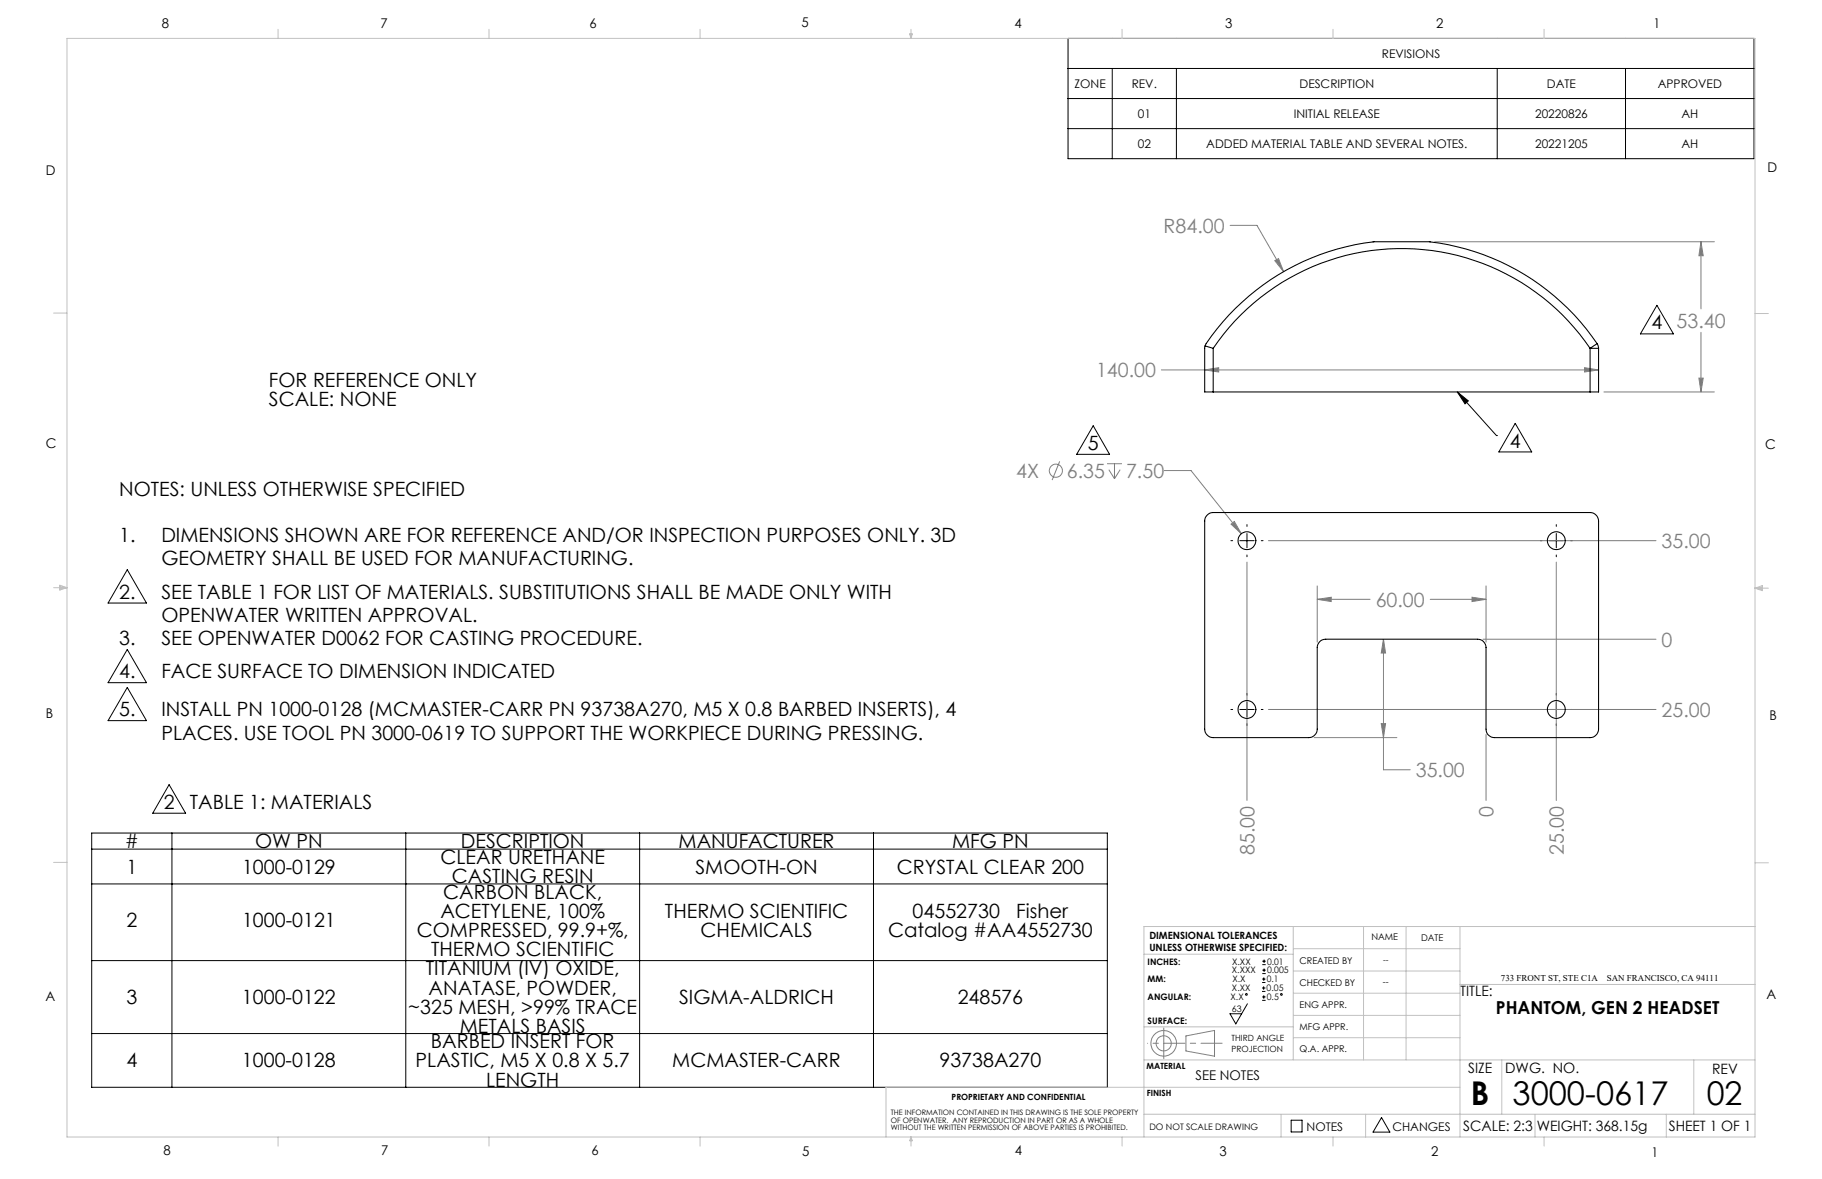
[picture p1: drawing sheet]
<svg xmlns="http://www.w3.org/2000/svg" width="432mm" height="279mm" viewBox="0 0 432 279" stroke-linecap="round" stroke-linejoin="round" font-family="sans-serif">
<g fill="none" stroke="#808080" stroke-width=".24">
<path d="M291.5 53.4h6.4l6.3 11M340 57.3h66.3M403.1 57.3l.5 3.3h-1zM403.1 57.3v15.9M302.1 61.8l.9-.5 1.2 3.1zM403.1 78.7v14.2M275.2 87.7h103.6M285.5 87.7l3.3-.6v1.1zM375.5 87.1l3.3 .6-3.3 .5zM380.1 92.9h26.2M402.6 89.6h1l-.5 3.3zM251.1 109.3l-1.8 4.5"/>
<path d="M262.4 109.9h3.5M262.8 111.3l1.3 2.2M264.1 109.9v3.6M265.5 111.3l-1.4 2.2M275.9 111.5h6.4l11.9 15M291.7 124.2l.8-.6 1.7 2.9zM295.5 133.2v56.5M300.6 128.1h91.9M312.2 138.9v13.3M352.2 138.9v13.3M368.8 133.2v56.5M312.2 142l3.3-.5v1.1z"/>
<path d="M312.2 142h12.5M327.9 151.5l.5 3.3h-1.1zM327.9 151.5v30.9h6.3M338.9 142h13.3M348.9 141.5l3.3 .5-3.3 .6zM351.4 151.5h41.1M300.6 168.1h91.9M311.4 174.8h19.6M327.3 171.5h1.1l-.5 3.3zM352.2 174.1v15.6M281.1 245.5l6.7-1.3v6.1l-6.7-1.2z"/>
<circle cx="250.2" cy="111.5" r="1.55"/>
<circle cx="275.8" cy="247.3" r="1.8"/>
<circle cx="275.8" cy="247.3" r="3"/>
</g>
<g fill="none" stroke="#000" stroke-width=".24">
<path d="M253.1 9.1h162.6v28.5h-162.6zM253.1 16.2h162.6M263.6 16.2v21.4M278.8 16.2v21.4M354.8 16.2v21.4M385.2 16.2v21.4M253.1 23.4h162.6M253.1 30.5h162.6M392.7 72.4l3.9 6.7h-7.8zM345.4 92.9l2.6 2.1-.8 .7zM345.4 92.9l9.2 10.3M259.1 100.9l3.9 6.8h-7.8z"/>
<path d="M354.6 103.2h.1M359.1 100.3l3.9 6.8h-7.8zM30.2 135l4.5 7.9h-9.1zM291.7 128.1h.4M293.8 128.1h3.4M295.5 124.3v.4M295.5 126.4v3.4M295.5 131.5v.4M298.9 128.1h.4M365 128.1h.4M367.1 128.1h3.4M368.8 124.3v.4"/>
<path d="M368.8 126.4v3.4M368.8 131.5v.4M372.2 128.1h.4M30.2 153.9l4.5 7.9h-9.1zM30.2 162.9l4.5 7.9h-9.1zM291.7 168.1h.4M293.8 168.1h3.4M295.5 164.3v.4M295.5 166.4v3.4M295.5 171.5v.4M298.9 168.1h.4M365 168.1h.4"/>
<path d="M367.1 168.1h3.4M368.8 164.3v.4M368.8 166.4v3.4M368.8 171.5v.4M372.2 168.1h.4M21.7 197.4h240.7v60.3h-240.7zM40.1 185.9l3.9 6.8h-7.8zM40.7 197.4v60.3M96.2 197.4v60.3M151.6 197.4v60.3M207 197.4v60.3M21.7 201.2h240.7"/>
<path d="M21.7 209.5h240.7M21.7 227.6h240.7M295.6 237.9l-2.7 4.7-1.4-2.4h2.8M299.1 234.9h.8M299.1 234.1h.8M299.1 232.8h.8M299.1 232h.8M299.1 237.1h.8M299.1 236.3h.8M299.2 228.6h.8M299.2 227.8h.8M299.2 230.7h.8"/>
<path d="M299.2 229.9h.8M299.5 233.8v.8M299.5 231.6v.8M299.5 235.9v.8M299.6 227.4v.8M299.6 229.5v.8M21.7 244.9h240.7M306 265.5h2.6v2.8h-2.6zM327.4 264.8l2 3.5h-4z"/>
<circle cx="295.4" cy="235.7" r=".2"/>
<circle cx="303.7" cy="235.7" r=".2"/>
</g>
<path d="M275.8 247.2h13.8" fill="none" stroke="#808080" stroke-width=".24" stroke-dasharray="15.2 1.3 1.3 1.3" stroke-dashoffset="10.2"/>
<path d="M275.8 247.2v-3.6M275.8 247.2v3.7" fill="none" stroke="#808080" stroke-width=".24" stroke-dasharray="15.2 1.3 1.3 1.3"/>
<path d="M275.8 247.2h-3.8" fill="none" stroke="#808080" stroke-width=".24" stroke-dasharray="15.2 1.3 1.3 1.3" stroke-dashoffset="15.2"/>
<g fill="none" stroke="#c0c0c0" stroke-width=".24">
<path d="M15.9 9.1h400v260.4h-400zM65.9 6.9v2.2M115.9 6.9v2.2M165.9 6.9v2.2M215.6 8h.6l-.3 1.1zM215.7 8l.2 1.1M215.9 6.9v2.2M216 8l-.1 1.1M265.9 6.9v2.2M315.9 6.9v2.2M365.9 6.9v2.2M12.7 74.2h3.2"/>
<path d="M415.9 74.3h3.2M12.7 139.3h3.2M14.2 139.1l1.7 .2M14.2 138.7l1.7 .6-1.7 .5zM15.9 139.3l-1.7 .3M415.9 139.4h3.2M415.9 139.4l1.8-.6v1.2zM415.9 139.4l1.8 .3M417.7 139.2l-1.8 .2M12.7 204.4h3.2M306.5 219.6v31.6M323.1 219.6v31.6"/>
<path d="M333.2 219.6v31.6M346 219.6v49.9M415.9 204.5h3.2M415.9 219.6h-144.8v49.9M271.1 226.1h35.4M306.5 235.4h39.5M306.5 230.1h39.5M306.5 224.8h39.5M346 233.3h69.9M271.1 251.2h144.8M271.1 243.3h35.4M306.5 245.9h39.5"/>
<path d="M306.5 240.6h39.5M346 257.7h-136v11.8M355.9 251.2v12.9M401.4 251.2v12.9M65.9 269.5v2.1M115.9 269.5v2.1M165.9 269.5v2.1M215.9 269.5v2.1M215.9 269.5l.3 .8h-.6zM265.9 269.5v2.1M271.1 264.1h144.8M303.6 264.1v5.4"/>
<path d="M315.9 269.5v2.1M323.6 264.1v5.4M363.8 264.1v5.4M365.9 269.5v2.1M394.9 264.1v5.4"/>
</g>
<path d="M345.4 92.9l2.6 2.1-.8 .7z" fill="#000"/>
<path d="M291.7 124.2l2.5 2.3-1.7-2.9zM327.3 171.5h1.1l-.5 3.3zM327.9 151.5l.5 3.3h-1.1zM312.2 142l3.3-.5v1.1zM348.9 141.5l3.3 .5-3.3 .6zM285.5 87.7l3.3-.6v1.1zM375.5 87.1l3.3 .6-3.3 .5zM403.1 57.3l.5 3.3h-1zM402.6 89.6h1l-.5 3.3zM302.1 61.8l2.1 2.6-1.2-3.1z" fill="#808080"/>
<g fill="none" stroke="#000" stroke-width=".25">
<path d="M285.6 82l1.9 .6M285.6 82l-.1 10.9h2M287.5 82.6a54 54 0 0 1 89.3 0M287.5 92.9h89.3M287.5 82.6v10.3M376.8 82.6h2M376.8 82.6v10.3M378.5 81.4a55.2 55.2 0 0 0-41-24.1h-10.4a23 23 0 0 0-8.1 1.2 55.1 55.1 0 0 0-33.4 23.5M378.5 81.4l-1.7 1.2M378.5 81.4l.3 1.2M378.8 82.6v10.3h-2M286.1 122.1l.6-.5 .8-.1h89.3a2.05 2.05 0 0 1 2 2v49.3a2.05 2.05 0 0 1-2 2h-22.6a1.99 1.99 0 0 1-2-2v-19.3a1.99 1.99 0 0 0-2-2h-36a1.99 1.99 0 0 0-2 2v19.3a2.05 2.05 0 0 1-2 2h-22.7a2.05 2.05 0 0 1-2-2v-49.3l.1-.8z"/>
<circle cx="295.5" cy="128.1" r="2.12"/>
<circle cx="368.8" cy="128.1" r="2.11"/>
<circle cx="295.5" cy="168.2" r="2.12"/>
<circle cx="368.8" cy="168.1" r="2.11"/>
</g>
<g font-size="7.8">
<text x="348.5" y="261.9">B</text>
<text x="358.5" y="261.9">3000-0617</text>
<text x="404.5" y="261.8">02</text>
</g>
<g font-size="4.7" fill="#808080">
<text x="275.8" y="55.2">R84.00</text>
<text x="397.3" y="77.7">53.40</text>
<text x="259.8" y="89.4">140.00</text>
<text x="240.8" y="113.2">4X</text>
<text x="252.8" y="113.2">6.35</text>
<text x="266.9" y="113.2">7.50</text>
<text x="393.8" y="129.9">35.00</text>
<text x="326" y="143.8">60.00</text>
<text x="393.8" y="153.2">0</text>
<text x="393.8" y="169.9">25.00</text>
<text x="335.5" y="184.2">35.00</text>
<text x="354" y="193.6" transform="rotate(-90 354 193.6)">0</text>
<text x="297.3" y="202.6" transform="rotate(-90 297.3 202.6)">85.00</text>
<text x="370.6" y="202.6" transform="rotate(-90 370.6 202.6)">25.00</text>
</g>
<g font-size="4.7">
<text x="391.4" y="78.1">4</text>
<text x="63.7" y="91.7">FOR REFERENCE ONLY</text>
<text x="63.7" y="96.2">SCALE: NONE</text>
<text x="257.8" y="106.6">5</text>
<text x="357.8" y="106.1">4</text>
<text x="28.2" y="117.5">NOTES: UNLESS OTHERWISE SPECIFIED</text>
<text x="28.2" y="128.5">1.</text>
<text x="38.2" y="128.5">DIMENSIONS SHOWN ARE FOR REFERENCE AND/OR INSPECTION PURPOSES ONLY. 3D</text>
<text x="38.2" y="134">GEOMETRY SHALL BE USED FOR MANUFACTURING.</text>
<text x="28.2" y="141.9">2.</text>
<text x="38.2" y="141.9">SEE TABLE 1 FOR LIST OF MATERIALS. SUBSTITUTIONS SHALL BE MADE ONLY WITH</text>
<text x="38.2" y="147.4">OPENWATER WRITTEN APPROVAL.</text>
<text x="28.2" y="152.9">3.</text>
<text x="38.2" y="152.9">SEE OPENWATER D0062 FOR CASTING PROCEDURE.</text>
<text x="28.2" y="160.8">4.</text>
<text x="38.2" y="160.8">FACE SURFACE TO DIMENSION INDICATED</text>
<text x="28.2" y="169.8">5.</text>
<text x="38.2" y="169.8">INSTALL PN 1000-0128 (MCMASTER-CARR PN 93738A270, M5 X 0.8 BARBED INSERTS), 4</text>
<text x="38.2" y="175.3">PLACES. USE TOOL PN 3000-0619 TO SUPPORT THE WORKPIECE DURING PRESSING.</text>
<text x="38.8" y="191.7">2</text>
<text x="45" y="191.7">TABLE 1: MATERIALS</text>
<text x="29.6" y="201">#</text>
<text x="60.5" y="201">OW PN</text>
<text x="109.2" y="201">DESCRIPTION</text>
<text x="160.8" y="201">MANUFACTURER</text>
<text x="225.7" y="201">MFG PN</text>
<text x="30" y="207">1</text>
<text x="57.4" y="207">1000-0129</text>
<text x="104.4" y="204.8">CLEAR URETHANE</text>
<text x="107.1" y="209.3">CASTING RESIN</text>
<text x="164.8" y="207">SMOOTH-ON</text>
<text x="212.5" y="207">CRYSTAL CLEAR 200</text>
<text x="105.1" y="213">CARBON BLACK,</text>
<text x="30" y="219.8">2</text>
<text x="57.4" y="219.8">1000-0121</text>
<text x="104.4" y="217.5">ACETYLENE, 100%</text>
<text x="157.6" y="217.5">THERMO SCIENTIFIC</text>
<text x="216.3" y="217.5">04552730</text>
<text x="240.9" y="217.5">Fisher</text>
<text x="98.8" y="222">COMPRESSED, 99.9+%,</text>
<text x="102.2" y="226.6">THERMO SCIENTIFIC</text>
<text x="166" y="222">CHEMICALS</text>
<text x="210.5" y="222">Catalog #AA4552730</text>
<text x="100.9" y="231.2">TITANIUM (IV) OXIDE,</text>
<text x="30" y="237.9">3</text>
<text x="57.3" y="237.9">1000-0122</text>
<text x="101.6" y="235.7">ANATASE, POWDER,</text>
<text x="161" y="237.9">SIGMA-ALDRICH</text>
<text x="227" y="237.9">248576</text>
<text x="96.8" y="240.2">~325 MESH, &gt;99% TRACE</text>
<text x="109" y="244.7">METALS BASIS</text>
<text x="102.1" y="248.4">BARBED INSERT FOR</text>
<text x="30" y="253">4</text>
<text x="57.3" y="253">1000-0128</text>
<text x="98.5" y="253">PLASTIC, M5 X 0.8 X 5.7</text>
<text x="115.2" y="257.5">LENGTH</text>
<text x="159.3" y="253">MCMASTER-CARR</text>
<text x="222.6" y="253">93738A270</text>
</g>
<text font-size="4.2" x="354.5" y="240.3">PHANTOM, GEN 2 HEADSET</text>
<g font-size="3.4">
<text x="346.1" y="235.9">TITLE:</text>
<text x="347.9" y="254.3">SIZE</text>
<text x="356.7" y="254.4">DWG. NO.</text>
<text x="405.7" y="254.5">REV</text>
<text x="346.8" y="267.9">SCALE: 2:3</text>
<text x="364.2" y="267.9">WEIGHT: 368.15g</text>
<text x="395.5" y="267.9">SHEET 1 OF 1</text>
</g>
<g font-size="3.2">
<text x="38.3" y="6.7">8</text>
<text x="90.2" y="6.7">7</text>
<text x="139.7" y="6.5">6</text>
<text x="190" y="6.5">5</text>
<text x="240.4" y="6.5">4</text>
<text x="290.4" y="6.7">3</text>
<text x="340.4" y="6.5">2</text>
<text x="391.9" y="6.7">1</text>
<text x="10.9" y="41.6">D</text>
<text x="418.9" y="40.7">D</text>
<text x="10.9" y="106.3">C</text>
<text x="418.4" y="106.4">C</text>
<text x="10.8" y="170.2">B</text>
<text x="419.4" y="170.6">B</text>
<text x="10.8" y="237.2">A</text>
<text x="418.6" y="236.8">A</text>
<text x="283.3" y="255.9">SEE NOTES</text>
<text x="38.8" y="273.8">8</text>
<text x="90.4" y="273.8">7</text>
<text x="140.2" y="273.8">6</text>
<text x="190.1" y="273.9">5</text>
<text x="240.5" y="273.8">4</text>
<text x="289" y="273.9">3</text>
<text x="339.1" y="273.8">2</text>
<text x="391.4" y="274.1">1</text>
</g>
<g font-size="2.8">
<text x="327.5" y="13.7">REVISIONS</text>
<text x="254.7" y="20.9">ZONE</text>
<text x="268.2" y="20.9">REV.</text>
<text x="308" y="20.9">DESCRIPTION</text>
<text x="366.6" y="20.9">DATE</text>
<text x="392.9" y="20.9">APPROVED</text>
<text x="269.6" y="28">01</text>
<text x="306.6" y="28">INITIAL RELEASE</text>
<text x="363.8" y="28">20220826</text>
<text x="398.5" y="28">AH</text>
<text x="269.6" y="35.1">02</text>
<text x="285.9" y="35.1">ADDED MATERIAL TABLE AND SEVERAL NOTES.</text>
<text x="363.8" y="35.1">20221205</text>
<text x="398.5" y="35.1">AH</text>
<text x="309.6" y="268">NOTES</text>
<text x="330" y="268">CHANGES</text>
</g>
<g font-size="2.4">
<text x="272.4" y="222.5">DIMENSIONAL TOLERANCES</text>
<text x="272.4" y="225.3">UNLESS OTHERWISE SPECIFIED:</text>
</g>
<g font-size="2.2">
<text x="325" y="222.9">NAME</text>
<text x="336.8" y="222.9">DATE</text>
<text x="308" y="233.6">CHECKED BY</text>
<text x="308" y="228.4">CREATED BY</text>
<text x="308" y="238.8">ENG APPR.</text>
<text x="308" y="244">MFG APPR.</text>
<text x="308" y="249.3">Q.A. APPR.</text>
</g>
<g font-size="2.1">
<text x="272" y="228.6">INCHES:</text>
<text x="272" y="232.8">MM:</text>
<text x="292" y="230.7">X.XXX</text>
<text x="292" y="228.6">X.XX</text>
<text x="292.1" y="232.8">X.X</text>
<text x="300.2" y="232.8">0.1</text>
<text x="300.3" y="228.6">0.01</text>
<text x="300.3" y="230.7">0.005</text>
<text x="327.8" y="233.4">--</text>
<text x="355.7" y="232.4">733 FRONT ST, STE C1A</text>
<text x="380.8" y="232.4">SAN FRANCISCO, CA 94111</text>
<text x="272" y="237">ANGULAR:</text>
<text x="291.6" y="237">X.X</text>
<text x="291.9" y="239.8">63</text>
<text x="292" y="234.9">X.XX</text>
<text x="300.2" y="234.9">0.05</text>
<text x="300.2" y="237">0.5</text>
<text x="272" y="242.6">SURFACE:</text>
<text x="272.4" y="267.8">DO NOT SCALE DRAWING</text>
</g>
<g font-size="2">
<text x="327.8" y="228.3">--</text>
<text x="291.9" y="246.8">THIRD ANGLE</text>
<text x="291.9" y="249.3">PROJECTION</text>
<text x="271.7" y="253.4">MATERIAL</text>
<text x="225.5" y="260.6">PROPRIETARY AND CONFIDENTIAL</text>
<text x="271.8" y="259.7">FINISH</text>
</g>
<g font-size="1.8">
<text x="211.1" y="264.3">THE INFORMATION CONTAINED IN THIS DRAWING IS THE SOLE PROPERTY</text>
<text x="211.1" y="266.1">OF OPENWATER. ANY REPRODUCTION IN PART OR AS A WHOLE</text>
<text x="211.1" y="267.8">WITHOUT THE WRITTEN PERMISSION OF ABOVE PARTIES IS PROHIBITED.</text>
</g>
</svg>
